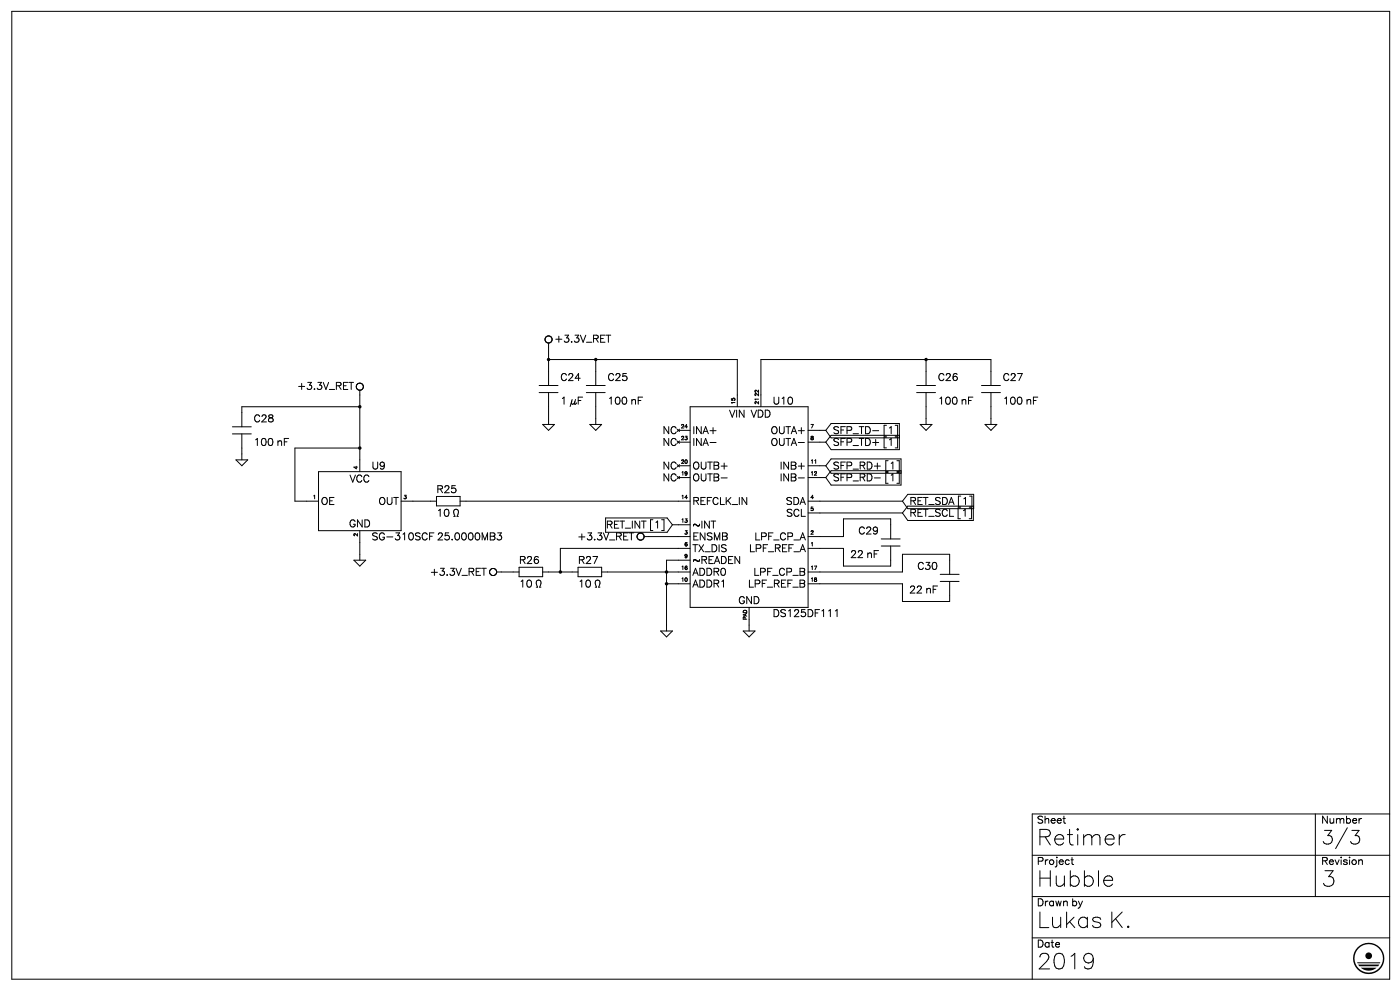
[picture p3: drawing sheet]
<svg xmlns="http://www.w3.org/2000/svg" width="297mm" height="210mm" viewBox="0 0 297 210" stroke-linecap="round" stroke-linejoin="round" font-family="sans-serif">
<g fill="none" stroke="#000" stroke-width=".21">
<path d="M2.5 2.4h292v205h-292zM116.3 76.2h39.9v10M116.3 72.7v9M116.8 71.4a.75 .75 0 0 0-1.2 .2 .75 .75 0 0 0 .7 1.1M116.8 72.4l-.5 .3M126.2 76.2v5.5M196.2 76.2v5.5M49.2 90.4h4.1M49.2 91.9h4.1M50 97.4h2.5l-1.2 1.3zM51.3 91.9v5.5M67.5 99.9h17.5v12.5h-17.5z"/>
<path d="M75.7 81.4a.75 .75 0 0 1 1.2 .2 .75 .75 0 0 1-.6 1.1M75.7 82.4l.6 .3M76.3 86.2h-25v4.2M76.3 94.9h-13.8v11.3h5M76.3 82.7v17.2M114.2 81.7h4.1M114.2 83.2h4.1M115 89.9h2.5l-1.2 1.3zM116.3 83.2v6.7M124.3 81.7h3.9M124.3 83.2h3.9M125 89.9h2.5l-1.3 1.3z"/>
<path d="M126.2 83.2v6.7M143.5 98.4l.5 .5M143.5 93.4l.5 .5M143.5 90.9l.5 .5M143.7 98.7h2.6M143.7 93.7h2.6M143.7 91.2h2.6M144 98.4l-.5 .5M144 93.4l-.5 .5M144 90.9l-.5 .5M146.3 86.2h24.9v42.5h-24.9zM171.2 98.7h3.8"/>
<path d="M171.2 93.7h3.8M171.2 91.2h3.8M175 98.7l1.1 1.5h14.8M175 93.7l1.1 1.5h14.5M176.1 89.7h14.5v3h-14.5l-1.1-1.5zM176.1 99.7h14.8v3h-14.8l-1.1-1.5zM190.6 92.2h-14.5l-1.1 1.5M190.9 97.2h-14.8l-1.1 1.5M194.3 81.7h4M194.3 83.2h4M195 89.9h2.5l-1.3 1.3zM196.2 83.2v6.7"/>
<path d="M208 81.7h4M208 83.2h4M208.7 89.9h2.6l-1.3 1.3zM210 81.7v-5.5h-48.7v10M210 83.2v6.7M75 118.7h2.5l-1.2 1.2zM76.3 112.4v6.3M85 106.2h7.5M92.5 105.2h5v2h-5zM96.1 109.4h.3a1.15 1.15 0 0 1 0-1.5h.3a.62 .62 0 0 1 .4 1l-.2 .5h.2M97.5 106.2h48.8M128.3 109.7h13.1l1.1 1.5"/>
<path d="M135 113.5a.75 .75 0 0 0 .7 .9 .75 .75 0 0 0 .8-.7M136.5 113.5v.2M136.5 113.7h9.8M142.5 111.2h3.8M142.5 111.2l-1.1 1.5h-13.1M143.5 100.9l.5 .5M143.7 101.2h2.6M144 100.9l-.5 .5M146.3 116.2h-27.6v5M146.3 118.7h-5v15M171.2 113.7h7.6v-3.8h9.9v4.3M171.2 101.2h3.8"/>
<path d="M171.2 106.2h20M171.2 108.7h20M186.7 115.7h4.1M186.7 114.2h4.1M188.7 115.7v4.2h-9.9v-3.7h-7.6M191.2 106.2l1.2 1.5h13.9M191.2 108.7l1.2 1.5h13.9M206.3 107.2h-13.9l-1.2 1.5M206.3 104.7h-13.9l-1.2 1.5M105.2 121.2h4.8M110 120.2h5v2h-5zM113.6 124.4h.3a1.15 1.15 0 0 1 0-1.5h.3a.62 .62 0 0 1 .4 1l-.2 .5h.2"/>
<path d="M115 121.2h7.5M122.5 120.2h5v2h-5zM126.1 124.4h.3a1.15 1.15 0 0 1 0-1.5h.3a.62 .62 0 0 1 .4 1l-.2 .5h.2M127.5 121.2h18.8M140 133.7h2.5l-1.2 1.2zM141.3 123.7h5M157.5 133.7h2.5l-1.3 1.2zM158.7 128.7v5M171.2 121.2h20v-3.8h10v4.3M199.2 123.2h4.1M199.2 121.7h4.1M201.2 123.2v4.2h-10v-3.7h-20"/>
<path d="M278.7 172.4v17.5M286.5 175.9h1.5l-.8 1.1M287.6 177a.94 .94 0 0 1 .6 1 .94 .94 0 0 1-.9 .8M294.5 172.4h-75.7v35M218.8 189.9h75.7M218.8 181.2h75.7M218.8 198.7h75.7"/>
<circle cx="104.5" cy="121.2" r=".75"/>
</g>
<g fill="#000">
<path d="M287.7 200.7a3.3 3.3 0 0 1 2.4-1v.3a3 3 0 0 0-2.8 4.3 3 3 0 0 0 5.1 .5 3 3 0 0 0-1.7-4.8h-.6v-.3a3.3 3.3 0 0 1 3.2 4.2 3.3 3.3 0 0 1-4.9 2 3.3 3.3 0 0 1-.7-5.2zM288.4 205h3.3a2.59 2.59 0 0 1-3.3 0zM287.8 204.3h4.5l-.3 .4h-3.9zM287.6 203.8h4.9l-.1 .2h-4.7z"/>
<circle cx="290.1" cy="202.4" r=".71"/>
</g>
<path d="M116.3 76.2h.1M126.2 76.2h.1M196.2 76.2h.1M76.3 86.2h.1M76.3 94.9h.1M118.7 121.2h.1M141.3 121.2h.1M141.3 123.7h.1" fill="none" stroke="#000" stroke-width=".75"/>
<g font-size="5.3">
<text x="219.4" y="179.1">Retimer</text>
<text x="219.4" y="187.9">Hubble</text>
<text x="279.8" y="187.9">3</text>
<text x="219.4" y="196.7">Lukas K.</text>
<text x="219.4" y="205.6">2019</text>
</g>
<text font-size="4.6" x="279.8" y="178.9">3/3</text>
<g font-size="2.4">
<text x="117.5" y="72.7">+3.3V_RET</text>
<text x="62.4" y="82.6">+3.3V_RET</text>
<text x="118.5" y="80.8">C24</text>
<text x="128.4" y="80.8">C25</text>
<text x="198.6" y="80.8">C26</text>
<text x="212.4" y="80.8">C27</text>
<text x="53.6" y="89.7">C28</text>
<text x="118.5" y="85.8">1 µF</text>
<text x="128.4" y="85.8">100 nF</text>
<text x="154.2" y="88.6">VINVDD</text>
<text x="163.7" y="85.8">U10</text>
<text x="198.6" y="85.8">100 nF</text>
<text x="212.4" y="85.8">100 nF</text>
<text x="53.6" y="94.6">100 nF</text>
<text x="139.7" y="94.6">NC</text>
<text x="139.7" y="92.1">NC</text>
<text x="146.4" y="94.6">INA-</text>
<text x="146.4" y="92.1">INA+</text>
<text x="162.6" y="92.1">OUTA+</text>
<text x="163" y="94.6">OUTA-</text>
<text x="176.4" y="92.1">SFP_TD- [1]</text>
<text x="176.4" y="94.6">SFP_TD+ [1]</text>
<text x="78.7" y="99.5">U9</text>
<text x="139.7" y="102">NC</text>
<text x="139.7" y="99.5">NC</text>
<text x="146.4" y="102">OUTB-</text>
<text x="146.4" y="99.5">OUTB+</text>
<text x="165.1" y="99.5">INB+</text>
<text x="165.8" y="102">INB-</text>
<text x="176.4" y="99.5">SFP_RD+ [1]</text>
<text x="176.4" y="102">SFP_RD- [1]</text>
<text x="67.7" y="106.9">OE</text>
<text x="73.4" y="102.4">VCC</text>
<text x="79.4" y="106.9">OUT</text>
<text x="92.4" y="104.5">R25</text>
<text x="146.4" y="106.9">REFCLK_IN</text>
<text x="165.8" y="106.9">SDA</text>
<text x="192.6" y="106.9">RET_SDA [1]</text>
<text x="73.4" y="111.9">GND</text>
<text x="92.4" y="109.4">10</text>
<text x="127.4" y="112.2">RET_INT [1]</text>
<text x="146.4" y="112.2">~INT</text>
<text x="165.8" y="109.4">SCL</text>
<text x="181.7" y="113.3">C29</text>
<text x="192.6" y="109.4">RET_SCL [1]</text>
<text x="78.7" y="114.7">SG-310SCF 25.0000MB3</text>
<text x="109.7" y="119.6">R26</text>
<text x="121.7" y="114.7">+3.3V_RET</text>
<text x="122.4" y="119.6">R27</text>
<text x="146.4" y="114.7">ENSMB</text>
<text x="146.4" y="117.2">TX_DIS</text>
<text x="146.4" y="119.6">~READEN</text>
<text x="157" y="117.2">LPF_REF_A</text>
<text x="158.4" y="114.7">LPF_CP_A</text>
<text x="179.9" y="118.2">22 nF</text>
<text x="90.3" y="122.1">+3.3V_RET</text>
<text x="109.7" y="124.6">10</text>
<text x="122.4" y="124.6">10</text>
<text x="146.4" y="122.1">ADDR0</text>
<text x="146.4" y="124.6">ADDR1</text>
<text x="157" y="124.6">LPF_REF_B</text>
<text x="158.4" y="122.1">LPF_CP_B</text>
<text x="192.3" y="126">22 nF</text>
<text x="194" y="120.7">C30</text>
<text x="155.9" y="128.1">GND</text>
<text x="163.7" y="130.9">DS125DF111</text>
<text x="219.4" y="174.7">Sheet</text>
<text x="279.8" y="174.7">Number</text>
<text x="219.4" y="183.5">Project</text>
<text x="279.8" y="183.5">Revision</text>
<text x="219.4" y="192">Drawn by</text>
<text x="219.4" y="200.8">Date</text>
</g>
<g font-size="1.2">
<text x="155.6" y="85.7" transform="rotate(-90 155.6 85.7)">15</text>
<text x="160.5" y="85.7" transform="rotate(-90 160.5 85.7)">21 22</text>
<text x="144.3" y="93.2">23</text>
<text x="144.3" y="90.7">24</text>
<text x="171.4" y="93.2">8</text>
<text x="171.4" y="90.7">7</text>
<text x="75.5" y="99.5" transform="rotate(-90 75.5 99.5)">4</text>
<text x="144.3" y="100.9">19</text>
<text x="144.3" y="98.4">20</text>
<text x="171.4" y="98.4">11</text>
<text x="171.4" y="100.9">12</text>
<text x="66.3" y="105.9">1</text>
<text x="85.4" y="105.9">3</text>
<text x="144.3" y="105.9">14</text>
<text x="171.4" y="105.9">4</text>
<text x="75.5" y="113.6" transform="rotate(-90 75.5 113.6)">2</text>
<text x="144.3" y="110.8">13</text>
<text x="145" y="113.3">3</text>
<text x="171.4" y="108.3">5</text>
<text x="171.4" y="113.3">2</text>
<text x="145" y="115.7">6</text>
<text x="145" y="118.2">9</text>
<text x="171.4" y="115.7">1</text>
<text x="144.3" y="120.7">16</text>
<text x="144.3" y="123.5">10</text>
<text x="171.4" y="120.7">17</text>
<text x="171.4" y="123.5">18</text>
<text x="158.1" y="131.9" transform="rotate(-90 158.1 131.9)">PAD</text>
</g>
</svg>
